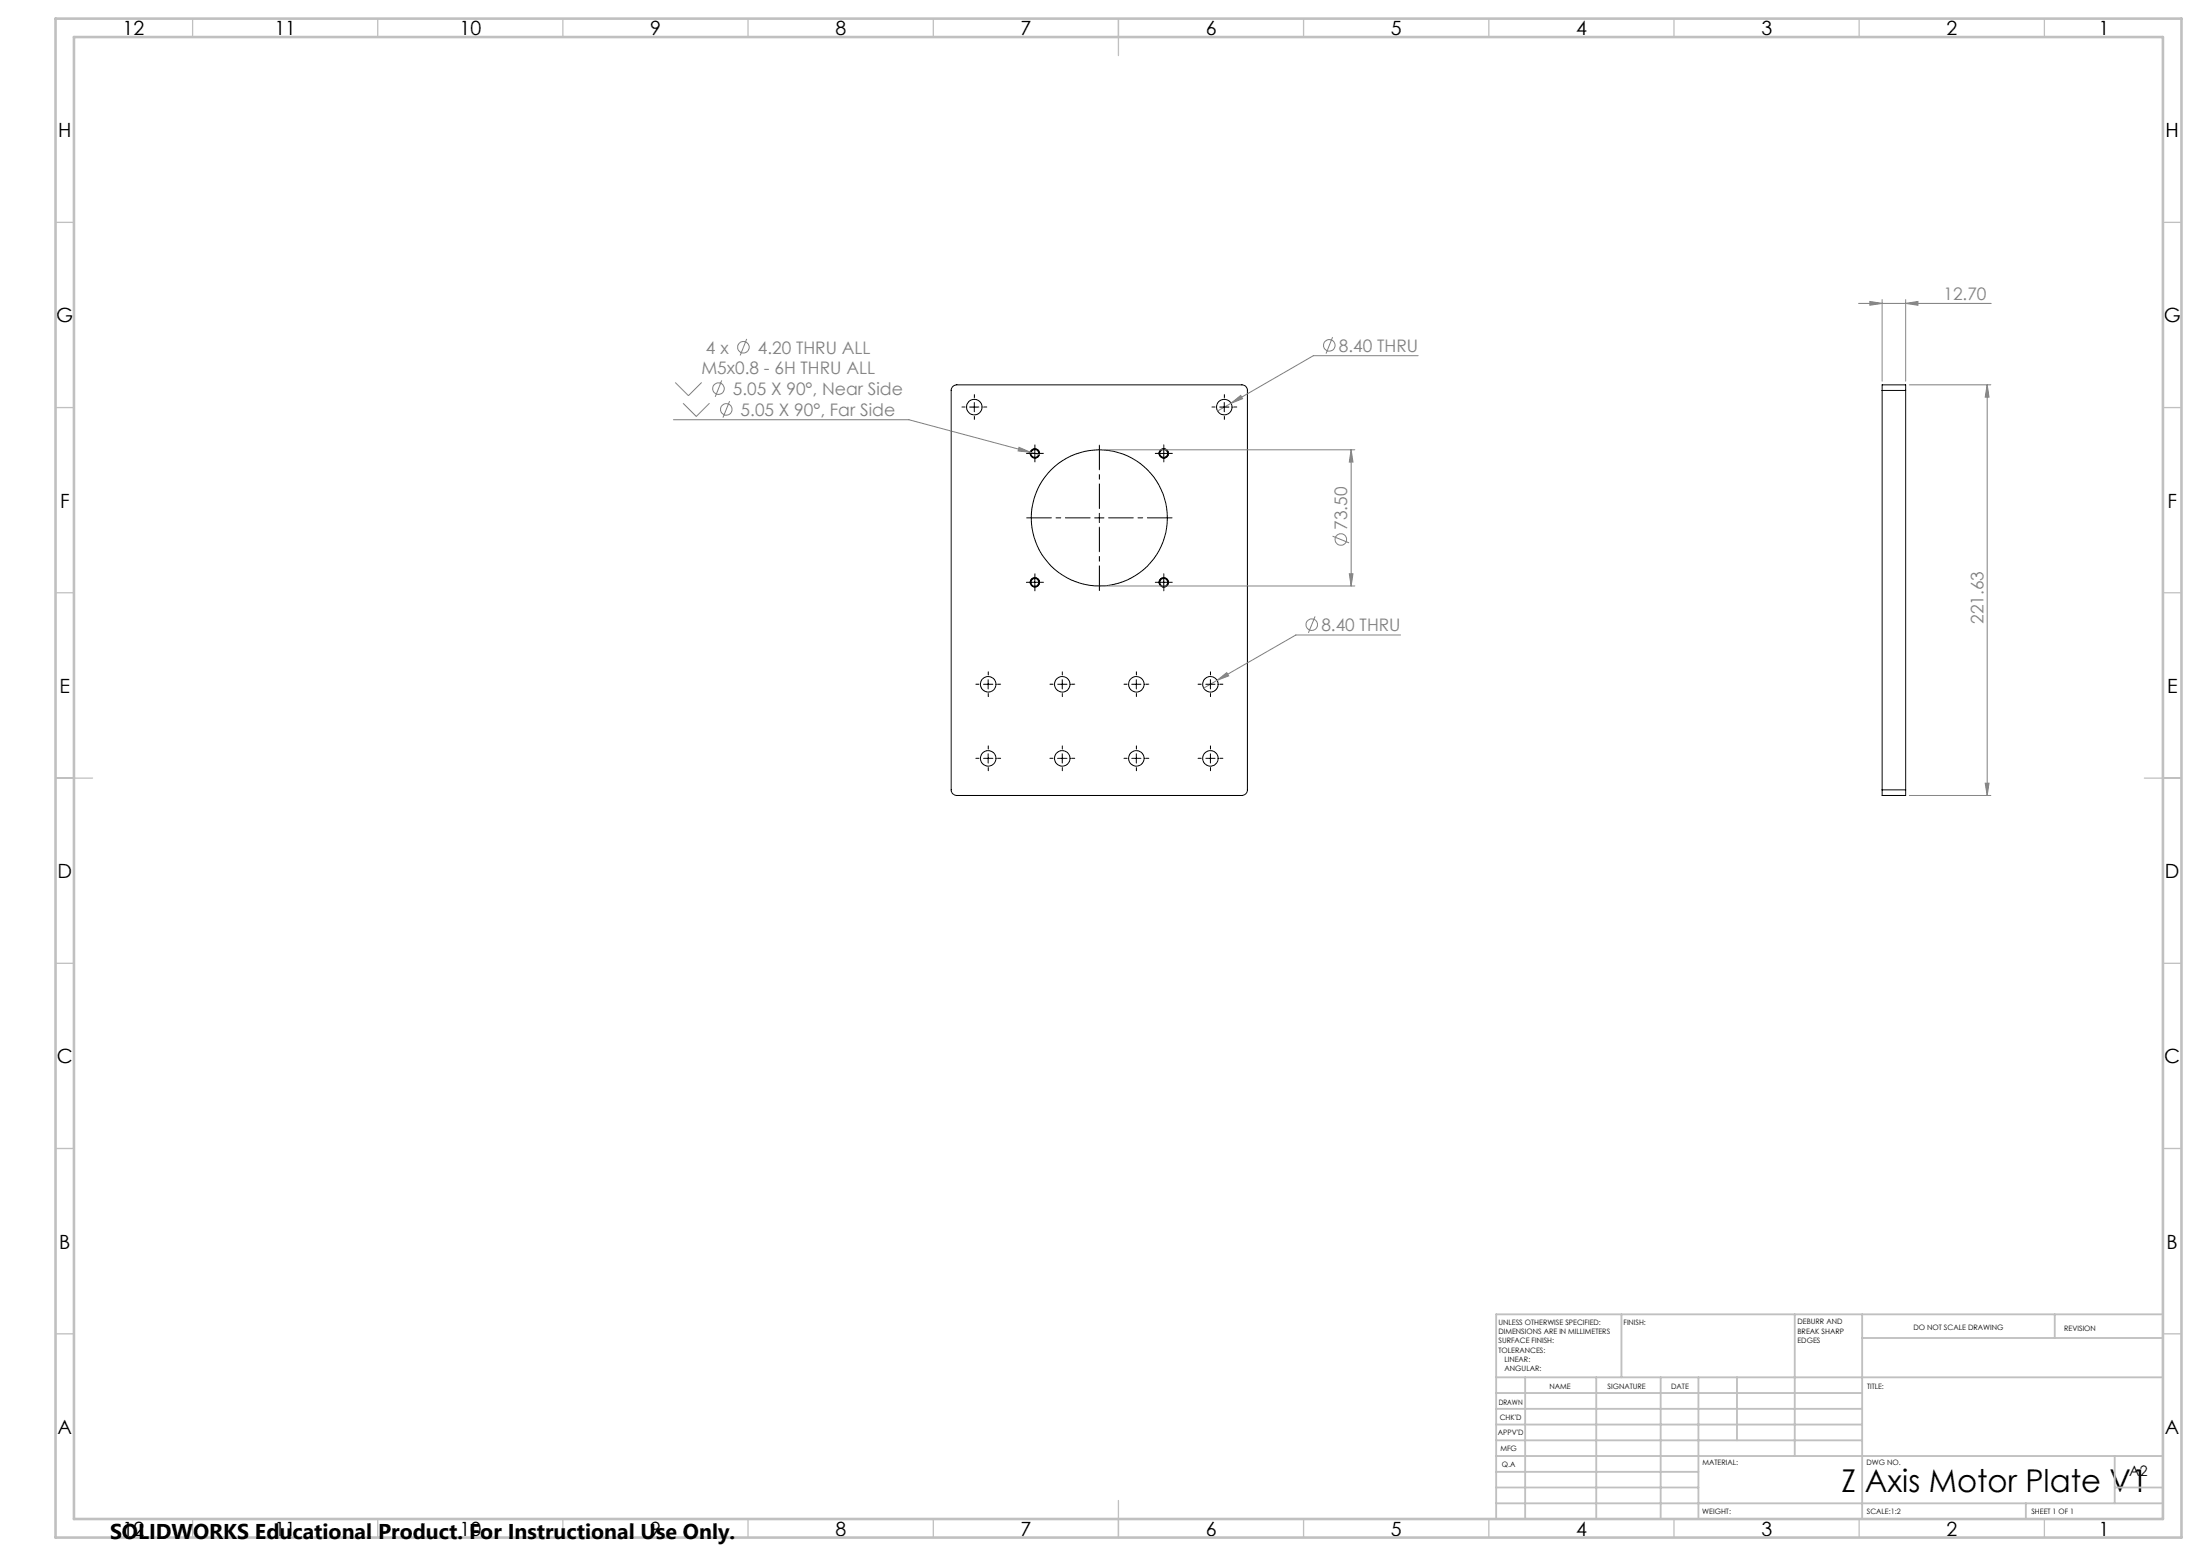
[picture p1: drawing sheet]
<svg xmlns="http://www.w3.org/2000/svg" width="594mm" height="420mm" viewBox="0 0 594 420" stroke-linecap="round" stroke-linejoin="round" font-family="sans-serif">
<g fill="none" stroke="#000" stroke-width=".27">
<path d="M257.2 104.3l1.1-.4h77a1.51 1.51 0 0 1 1.5 1.5v107.8a1.51 1.51 0 0 1-1.5 1.5h-77a1.51 1.51 0 0 1-1.5-1.5v-108.1zM261.8 109.9h2.5M263.1 108.6v2.5M329.3 109.9h2.5M330.6 108.6v2.5M508.2 105.4v-1.5h6.3v1.5M508.2 105.4v107.8M508.2 105.4h6.3M514.5 105.4v107.8M278.2 122.4h2.5M278.2 122.7a1.26 1.26 0 0 1 1.1-1.6 1.26 1.26 0 0 1 1.4 1.4 1.26 1.26 0 0 1-1.6 1.1M279.4 121.2v2.5"/>
<path d="M295.6 139.8h2.5M296.8 138.6v2.5M312.9 122.4h2.6M313 122.7a1.25 1.25 0 0 1 1.1-1.5 1.25 1.25 0 0 1 1.4 1.3 1.25 1.25 0 0 1-1.6 1.1M314.2 121.2v2.5M278.2 157.2h2.5M278.2 157.5a1.26 1.26 0 0 1 1.1-1.5 1.26 1.26 0 0 1 1.4 1.3 1.26 1.26 0 0 1-1.6 1.1M279.4 155.9v2.6M312.9 157.2h2.6M313 157.5a1.25 1.25 0 0 1 1.1-1.5 1.25 1.25 0 0 1 1.4 1.3 1.25 1.25 0 0 1-1.6 1.1M314.2 155.9v2.6M265.6 184.7h2.5"/>
<path d="M266.8 183.5v2.5M285.6 184.7h2.5M286.8 183.5v2.5M305.6 184.7h2.4M306.8 183.5v2.5M325.6 184.7h2.4M326.8 183.5v2.5M265.6 204.7h2.5M266.8 203.5v2.5M285.6 204.7h2.5M286.8 203.5v2.5M305.6 204.7h2.4"/>
<path d="M306.8 203.5v2.5M325.6 204.7h2.4M326.8 203.5v2.5M508.2 213.2v1.5h6.3v-1.5M508.2 213.2h6.3"/>
<circle cx="263" cy="109.9" r="2.1"/>
<circle cx="330.6" cy="109.9" r="2.11"/>
<circle cx="279.4" cy="122.4" r="1.04"/>
<circle cx="279.4" cy="122.4" r="1.26"/>
<circle cx="296.8" cy="139.8" r="18.4"/>
<circle cx="314.2" cy="122.4" r="1.04"/>
<circle cx="314.2" cy="122.4" r="1.26"/>
<circle cx="279.4" cy="157.2" r="1.26"/>
<circle cx="279.4" cy="157.2" r="1.05"/>
<circle cx="314.2" cy="157.2" r="1.26"/>
<circle cx="314.2" cy="157.2" r="1.05"/>
<circle cx="266.8" cy="184.7" r="2.1"/>
<circle cx="286.8" cy="184.7" r="2.1"/>
<circle cx="306.8" cy="184.7" r="2.1"/>
<circle cx="326.8" cy="184.7" r="2.09"/>
<circle cx="266.8" cy="204.7" r="2.1"/>
<circle cx="286.8" cy="204.7" r="2.1"/>
<circle cx="306.8" cy="204.7" r="2.1"/>
<circle cx="326.8" cy="204.7" r="2.09"/>
</g>
<g fill="none" stroke="#808080" stroke-width=".27">
<path d="M201.6 91.5l-1.8 4.4M359.8 91l-1.8 4.4M382.9 96h-28.3l-22.2 12.8M501.8 81.9h35.8M504.9 81.4l3.3 .5-3.3 .5zM508.2 80.9v22M514.5 81.9l3.3-.5v1zM514.5 80.9v22M181.8 113.3h63.6l32.8 8.8M182.3 103.2l3.6 3.6 3.5-3.6M184.4 108.8l3.6 3.6 3.6-3.6M194.9 102.7l-1.8 4.4"/>
<path d="M197 108.3l-1.8 4.4M332.4 108.8l2.6-2.1 .5 .9zM332.4 108.8l-3.6 2.1M515.5 103.9h22M536.5 103.9l.5 3.3h-1zM536.5 103.9v110.8M275.1 120.7l3.1 1.4-3.3-.4zM278.2 122.1l2.4 .6M297.8 121.4h68M364.8 121.4l.5 3.3h-1zM364.8 121.4v36.8M297.8 158.2h68"/>
<path d="M359.8 144.7l4.4 1.8M364.3 154.9h1l-.5 3.3zM355.1 166.4l-1.8 4.4M378.1 171.4h-28.2l-21.3 12.2M328.6 183.6l2.6-2 .6 .8zM328.6 183.6l-3.6 2.2M515.5 214.7h22M536 211.4h1l-.5 3.3z"/>
<circle cx="200.7" cy="93.7" r="1.56"/>
<circle cx="358.9" cy="93.2" r="1.55"/>
<circle cx="194" cy="104.9" r="1.55"/>
<circle cx="196.1" cy="110.5" r="1.55"/>
<circle cx="362" cy="145.6" r="1.56"/>
<circle cx="354.2" cy="168.6" r="1.55"/>
</g>
<g fill="none" stroke="#c0c0c0" stroke-width=".35">
<path d="M52 5v5M102 5v5M152 5v5M202 5v5M252 5v5M302 5v10M352 5v5M402 5v5M452 5v5M502 5v5M552 5v5M15 60h5"/>
<path d="M584 60h5M15 110h5M584 110h5M15 160h5M584 160h5M15 210h10M579 210h10M15 260h5M584 260h5M15 310h5M584 310h5M15 360h5"/>
<path d="M584 360h5M52 410v5M102 410v5M152 410v5M202 410v5M252 410v5M302 405v10M352 410v5M402 410v5M452 410v5M502 410v5M552 410v5"/>
</g>
<g fill="none" stroke="#c0c0c0" stroke-width=".5">
<path d="M437.8 354.8v17M484.6 354.8v38.2M502.8 354.8v55.2M554.8 354.8v6.4M584 354.8h-180v55.2M404 371.8h180M404 376h98.8M411.8 371.8v38.2M431 371.8v38.2M448.4 371.8v38.2M458.6 371.8v38.2M469 371.8v17"/>
<path d="M502.8 361.2h81.2M404 388.8h98.8M404 384.5h98.8M404 380.3h98.8M404 397.3h54.6M404 393h180M571 393v12.8M404 405.8h180M404 401.5h54.6M547 405.8v4.2M571 401.5h13"/>
</g>
<path d="M15 5h574v410h-574zM20 10h564v400h-564z" fill="none" stroke="#c0c0c0" stroke-width=".7"/>
<path d="M294.3 139.8h-17.1M296.8 137.3v-17.1M299.3 139.8h17.2M296.8 142.3v17.1" fill="none" stroke="#000" stroke-width=".27" stroke-dasharray="15.2 1.3 1.3 1.3" stroke-dashoffset="8.6"/>
<g fill="none" stroke="#000" stroke-width=".27" stroke-dasharray="15.2 1.3 1.3 1.3">
<path d="M260.6 109.9h-.9M263.1 107.4v-.9M263.1 112.4v.8M265.6 109.9h.8M328.1 109.9h-.9M330.6 107.4v-.9M330.6 112.4v.8M333.1 109.9h.8M278.2 122.4h-1.1M279.4 121.1v-1M279.4 123.6v1.1M280.7 122.4h1"/>
<path d="M313 122.4h-1.1M314.2 121.1v-1M314.2 123.6v1.1M315.5 122.4h1M278.2 157.2h-1.1M279.4 155.9v-1M279.4 158.4v1.1M280.7 157.2h1M313 157.2h-1.1M314.2 155.9v-1M314.2 158.4v1.1M315.5 157.2h1"/>
<path d="M264.3 184.7h-.8M266.8 182.2v-.9M266.8 187.2v.8M269.3 184.7h.9M284.3 184.7h-.8M286.8 182.2v-.9M286.8 187.2v.8M289.3 184.7h.9M304.3 184.7h-.8M306.8 182.2v-.9M306.8 187.2v.8M309.3 184.7h.9"/>
<path d="M324.3 184.7h-.8M326.8 182.2v-.9M326.8 187.2v.8M329.3 184.7h.9M264.3 204.7h-.8M266.8 202.2v-.9M266.8 207.2v.8M269.3 204.7h.9M284.3 204.7h-.8M286.8 202.2v-.9M286.8 207.2v.8M289.3 204.7h.9"/>
<path d="M304.3 204.7h-.8M306.8 202.2v-.9M306.8 207.2v.8M309.3 204.7h.9M324.3 204.7h-.8M326.8 202.2v-.9M326.8 207.2v.8M329.3 204.7h.9"/>
</g>
<g fill="#808080">
<path d="M275.1 120.7l-.2 1 3.3 .4zM332.4 108.8l3.1-1.2-.5-.9zM328.6 183.6l3.2-1.2-.6-.8zM504.9 81.4l3.3 .5-3.3 .5zM514.5 81.9l3.3-.5v1z"/>
<path d="M364.8 121.4l.5 3.3h-1zM364.3 154.9h1l-.5 3.3zM536.5 103.9l.5 3.3h-1zM536 211.4h1l-.5 3.3z"/>
</g>
<text font-size="8.5" x="497.2" y="402.7">Z Axis Motor Plate V1</text>
<text font-size="5.8" x="29.7" y="415.3">SOLIDWORKS Educational Product. For Instructional Use Only.</text>
<g font-size="5.3">
<text x="33.1" y="9.5">12</text>
<text x="74.1" y="9.5">11</text>
<text x="124.1" y="9.5">10</text>
<text x="175.6" y="9.5">9</text>
<text x="225.6" y="9.5">8</text>
<text x="275.6" y="9.5">7</text>
<text x="325.6" y="9.5">6</text>
<text x="375.6" y="9.5">5</text>
<text x="425.6" y="9.5">4</text>
<text x="475.6" y="9.5">3</text>
<text x="525.6" y="9.5">2</text>
<text x="566.6" y="9.5">1</text>
<text x="15.7" y="37">H</text>
<text x="584.7" y="37">H</text>
<text x="15.2" y="87">G</text>
<text x="584.2" y="87">G</text>
<text x="16.2" y="137">F</text>
<text x="585.2" y="137">F</text>
<text x="16.1" y="187">E</text>
<text x="585.1" y="187">E</text>
<text x="15.5" y="237">D</text>
<text x="584.5" y="237">D</text>
<text x="15.4" y="287">C</text>
<text x="584.4" y="287">C</text>
<text x="16" y="337.1">B</text>
<text x="585" y="337.1">B</text>
<text x="15.5" y="387">A</text>
<text x="584.5" y="387">A</text>
<text x="33.1" y="414.5">12</text>
<text x="74.1" y="414.5">11</text>
<text x="124.1" y="414.5">10</text>
<text x="175.6" y="414.5">9</text>
<text x="225.6" y="414.5">8</text>
<text x="275.6" y="414.5">7</text>
<text x="325.6" y="414.5">6</text>
<text x="375.6" y="414.5">5</text>
<text x="425.6" y="414.5">4</text>
<text x="475.6" y="414.5">3</text>
<text x="525.6" y="414.5">2</text>
<text x="566.6" y="414.5">1</text>
</g>
<g font-size="4.7" fill="#808080">
<text x="524.7" y="80.9">12.70</text>
<text x="190.6" y="95.4">4 x</text>
<text x="204.6" y="95.4">4.20 THRU ALL</text>
<text x="361.5" y="94.9">8.40 THRU</text>
<text x="189.4" y="101">M5x0.8 - 6H THRU ALL</text>
<text x="197.9" y="106.6">5.05 X 90°, Near Side</text>
<text x="200" y="112.2">5.05 X 90°, Far Side</text>
<text x="363.8" y="143" transform="rotate(-90 363.8 143)">73.50</text>
<text x="356.8" y="170.3">8.40 THRU</text>
<text x="535.5" y="168.4" transform="rotate(-90 535.5 168.4)">221.63</text>
</g>
<text font-size="3.9" x="574.9" y="398.5">A2</text>
<g font-size="2">
<text x="404.6" y="357.6">UNLESS OTHERWISE SPECIFIED:</text>
<text x="438.4" y="357.6">FINISH:</text>
<text x="485.3" y="357.5">DEBURR AND</text>
<text x="485.3" y="360">BREAK SHARP</text>
<text x="516.6" y="359">DO NOT SCALE DRAWING</text>
<text x="557.3" y="359.2">REVISION</text>
<text x="404.6" y="360.1">DIMENSIONS ARE IN MILLIMETERS</text>
<text x="404.6" y="362.6">SURFACE FINISH:</text>
<text x="404.6" y="365.1">TOLERANCES:</text>
<text x="485.3" y="362.5">EDGES</text>
<text x="406.2" y="367.6">LINEAR:</text>
<text x="406.2" y="370.1">ANGULAR:</text>
<text x="418.3" y="375">NAME</text>
<text x="434" y="374.9">SIGNATURE</text>
<text x="451.2" y="374.9">DATE</text>
<text x="504.1" y="374.9">TITLE:</text>
<text x="404.6" y="379.1">DRAWN</text>
<text x="404.9" y="383.3">CHK'D</text>
<text x="404.4" y="387.4">APPV'D</text>
<text x="405.1" y="391.8">MFG</text>
<text x="405.5" y="396">Q.A</text>
<text x="459.6" y="395.5">MATERIAL:</text>
<text x="504" y="395.5">DWG NO.</text>
<text x="459.6" y="408.5">WEIGHT:</text>
<text x="504.1" y="408.6">SCALE:1:2</text>
<text x="548.5" y="408.6">SHEET 1 OF 1</text>
</g>
</svg>
